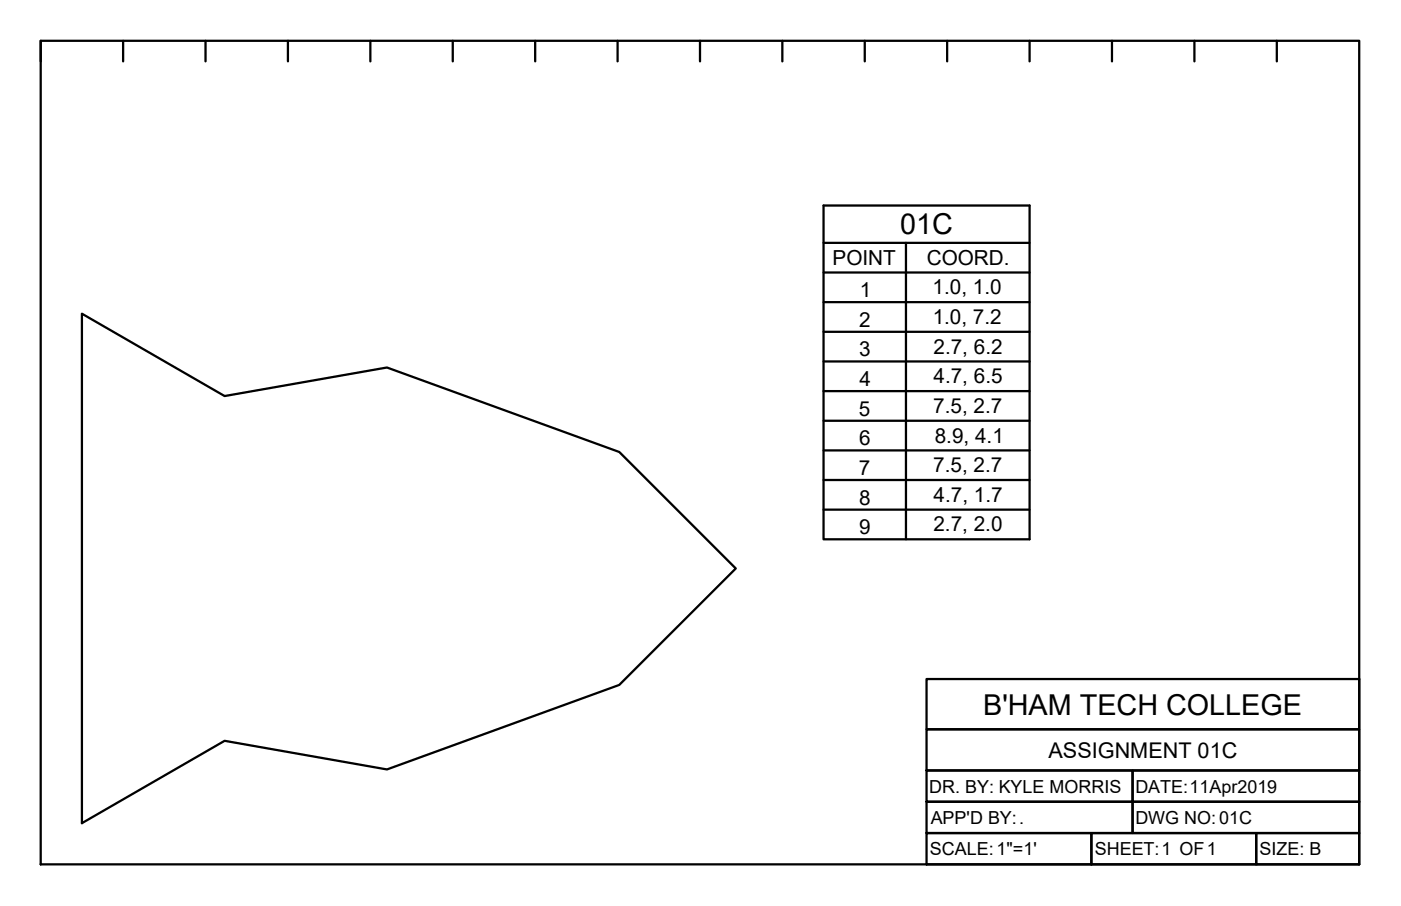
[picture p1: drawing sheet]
<svg xmlns="http://www.w3.org/2000/svg" width="432mm" height="279mm" viewBox="0 0 432 279" stroke-linecap="round" stroke-linejoin="round" font-family="sans-serif">
<!-- layer: Fish -->
<g fill="none" stroke="#000" stroke-width=".7">
<path d="M253.8 63.4h63.5v102.9h-63.5zM253.8 74.9h63.5M279.2 74.9v91.4M25.2 96.7l44 25.4 50.1-8.8 71.6 26.1 35.9 35.9-35.9 35.9-71.6 26.1-50.1-8.8-44 25.4zM253.8 84h63.5M253.8 93.2h63.5M253.8 102.3h63.5M253.8 111.5h63.5M253.8 120.6h63.5M253.8 129.8h63.5M253.8 138.9h63.5M253.8 148h63.5"/>
<path d="M253.8 157.2h63.5"/>
</g>
<!-- layer: TitleBox -->
<g fill="none" stroke="#000" stroke-width=".7">
<path d="M12.5 12.6h406.4v254h-406.4zM12.5 12.6v6.3M37.9 12.6v6.3M63.3 12.6v6.3M88.7 12.6v6.3M114.1 12.6v6.3M139.5 12.6v6.3M164.9 12.6v6.3M190.3 12.6v6.3M215.7 12.6v6.3M241.1 12.6v6.3M266.5 12.6v6.3"/>
<path d="M291.9 12.6v6.3M317.3 12.6v6.3M342.7 12.6v6.3M368.1 12.6v6.3M393.5 12.6v6.3M285.6 209.4h133.3v15.5h-133.3zM285.6 237.6h63.5v9.7h-63.5zM285.6 224.9h133.3v12.7h-133.3zM349.1 237.6h69.8v9.7h-69.8zM285.6 256.9h50.8v9.7h-50.8zM285.6 247.3h63.5v9.6h-63.5zM336.4 256.9h50.8v9.7h-50.8z"/>
<path d="M349.1 247.3h69.8v9.6h-69.8zM387.2 256.9h31.7v9.7h-31.7z"/>
</g>
<g font-size="8.9">
<text x="277.4" y="72.3">01C</text>
<text x="303" y="220.4">B'HAM TECH COLLEGE</text>
</g>
<text font-size="6.7" x="323.2" y="233.6">ASSIGNMENT 01C</text>
<g font-size="6.4">
<text x="256.6" y="81.8">POINT</text>
<text x="285.6" y="81.8">COORD.</text>
<text x="265" y="91.7">1</text>
<text x="287.4" y="90.7">1.0, 1.0</text>
<text x="264.8" y="100.8">2</text>
<text x="287.5" y="99.9">1.0, 7.2</text>
<text x="264.8" y="109.9">3</text>
<text x="287.7" y="109">2.7, 6.2</text>
<text x="264.9" y="119.1">4</text>
<text x="287.7" y="118.2">4.7, 6.5</text>
<text x="264.7" y="128.2">5</text>
<text x="287.6" y="127.3">7.5, 2.7</text>
<text x="264.8" y="137.3">6</text>
<text x="288.1" y="136.5">8.9, 4.1</text>
<text x="264.7" y="146.5">7</text>
<text x="287.6" y="145.6">7.5, 2.7</text>
<text x="264.8" y="155.6">8</text>
<text x="287.7" y="154.8">4.7, 1.7</text>
<text x="264.8" y="164.7">9</text>
<text x="287.7" y="163.9">2.7, 2.0</text>
</g>
<g font-size="5.5">
<text x="286.4" y="244.5">DR. BY: KYLE MORRIS</text>
<text x="349.9" y="244.5">DATE:11Apr2019</text>
<text x="286.8" y="254.1">APP'D BY:.</text>
<text x="349.9" y="254">DWG NO:01C</text>
<text x="286.6" y="263.7">SCALE:1&quot;=1'</text>
<text x="337.4" y="263.7">SHEET:1 OF1</text>
<text x="388.2" y="263.7">SIZE: B</text>
</g>
</svg>
